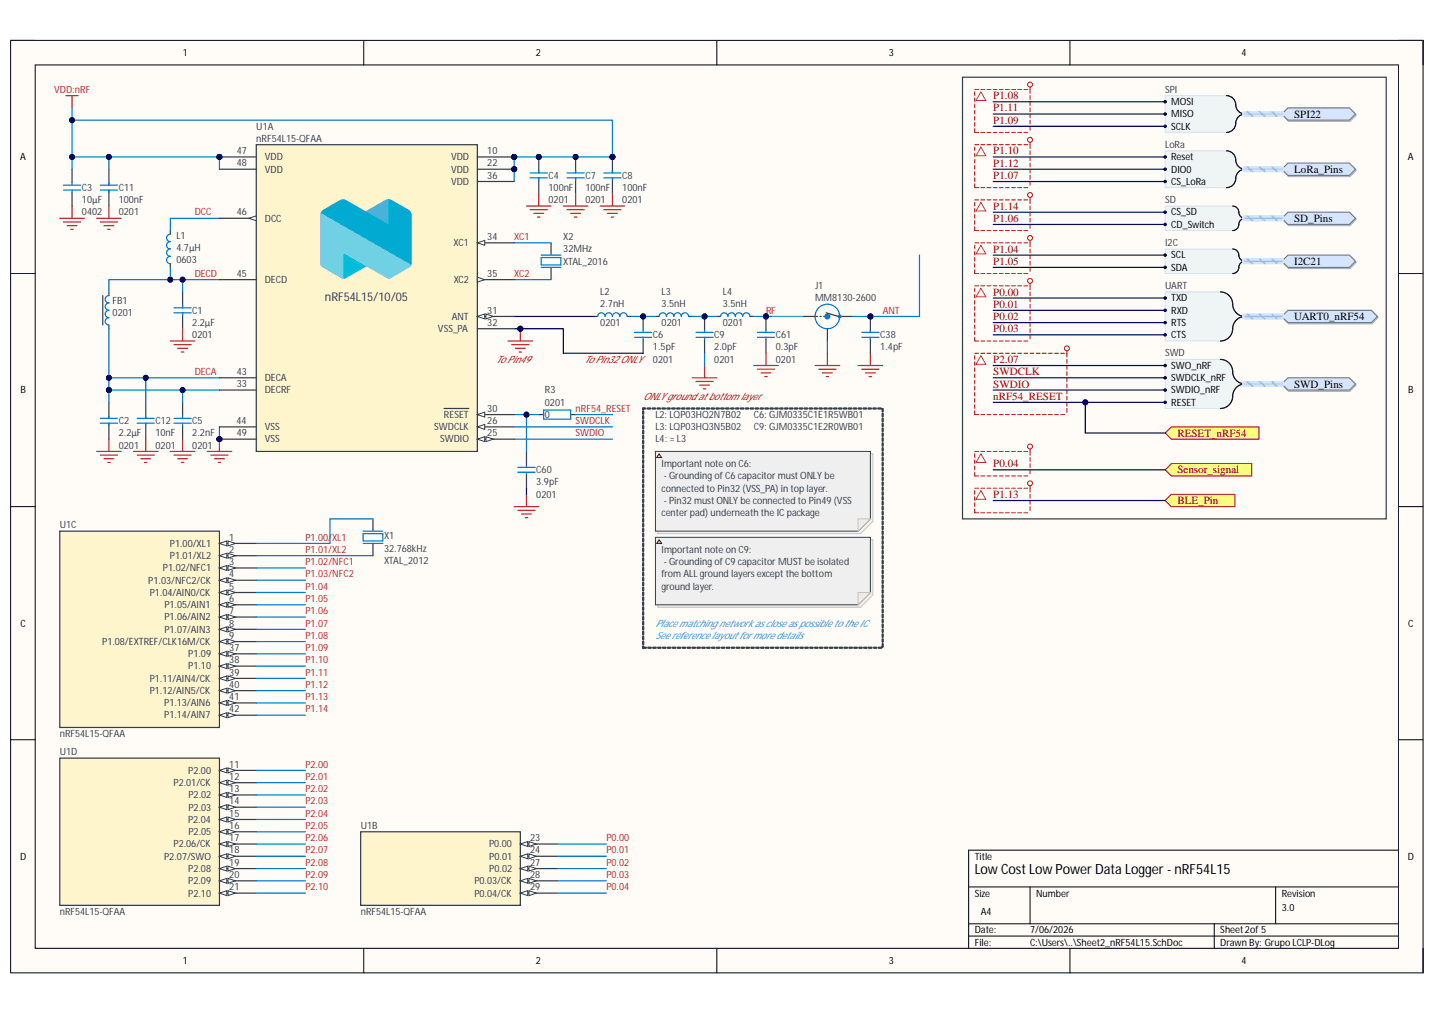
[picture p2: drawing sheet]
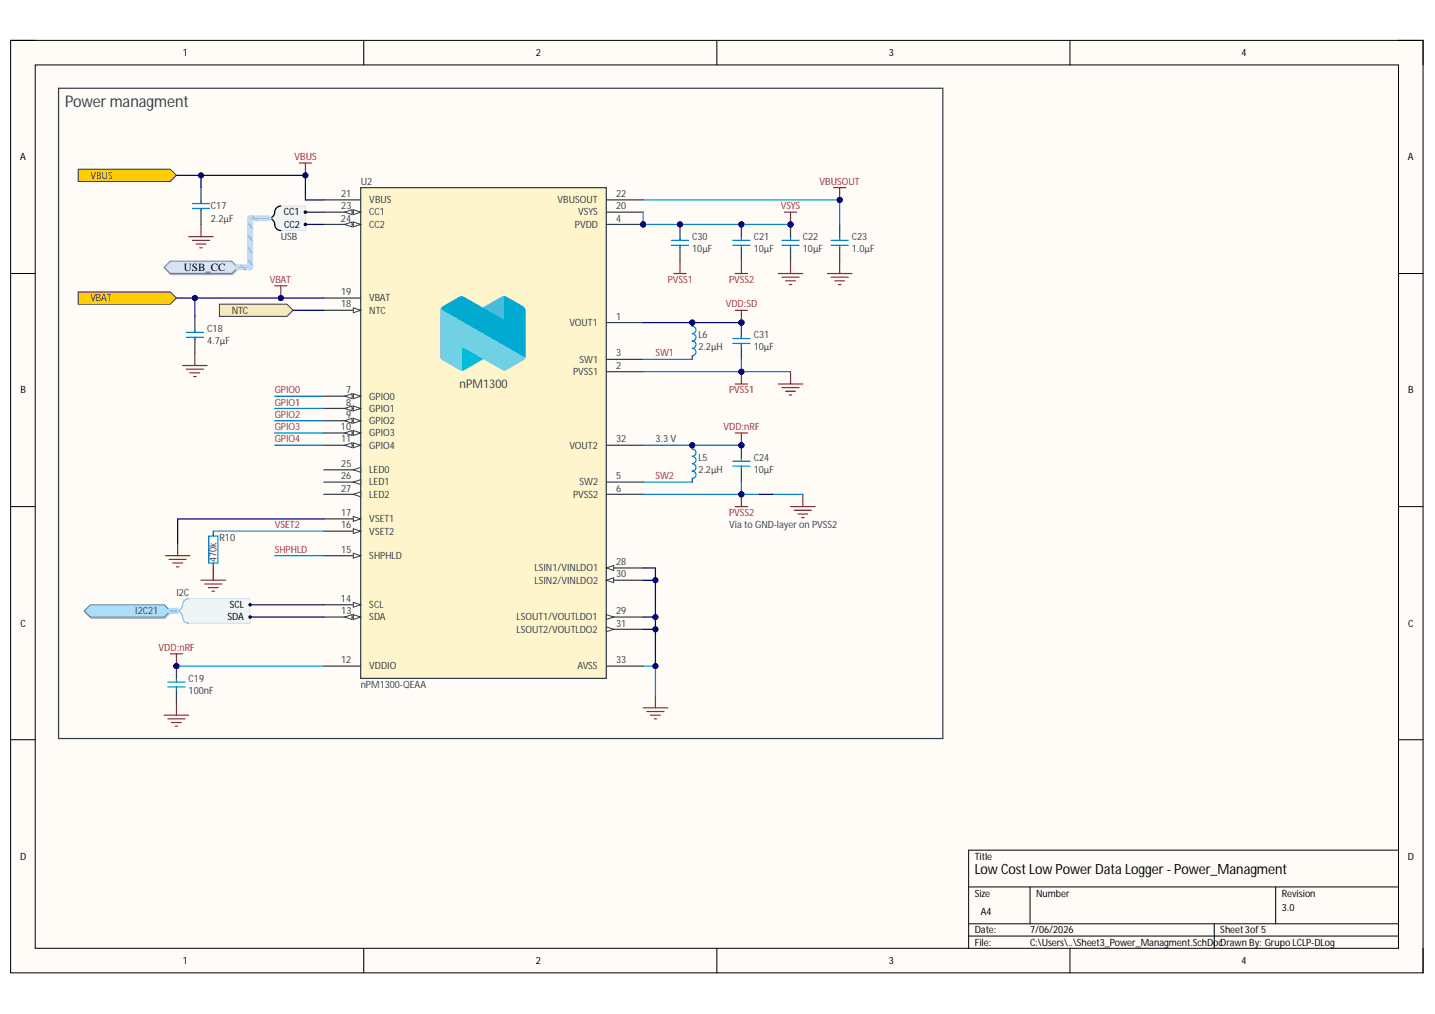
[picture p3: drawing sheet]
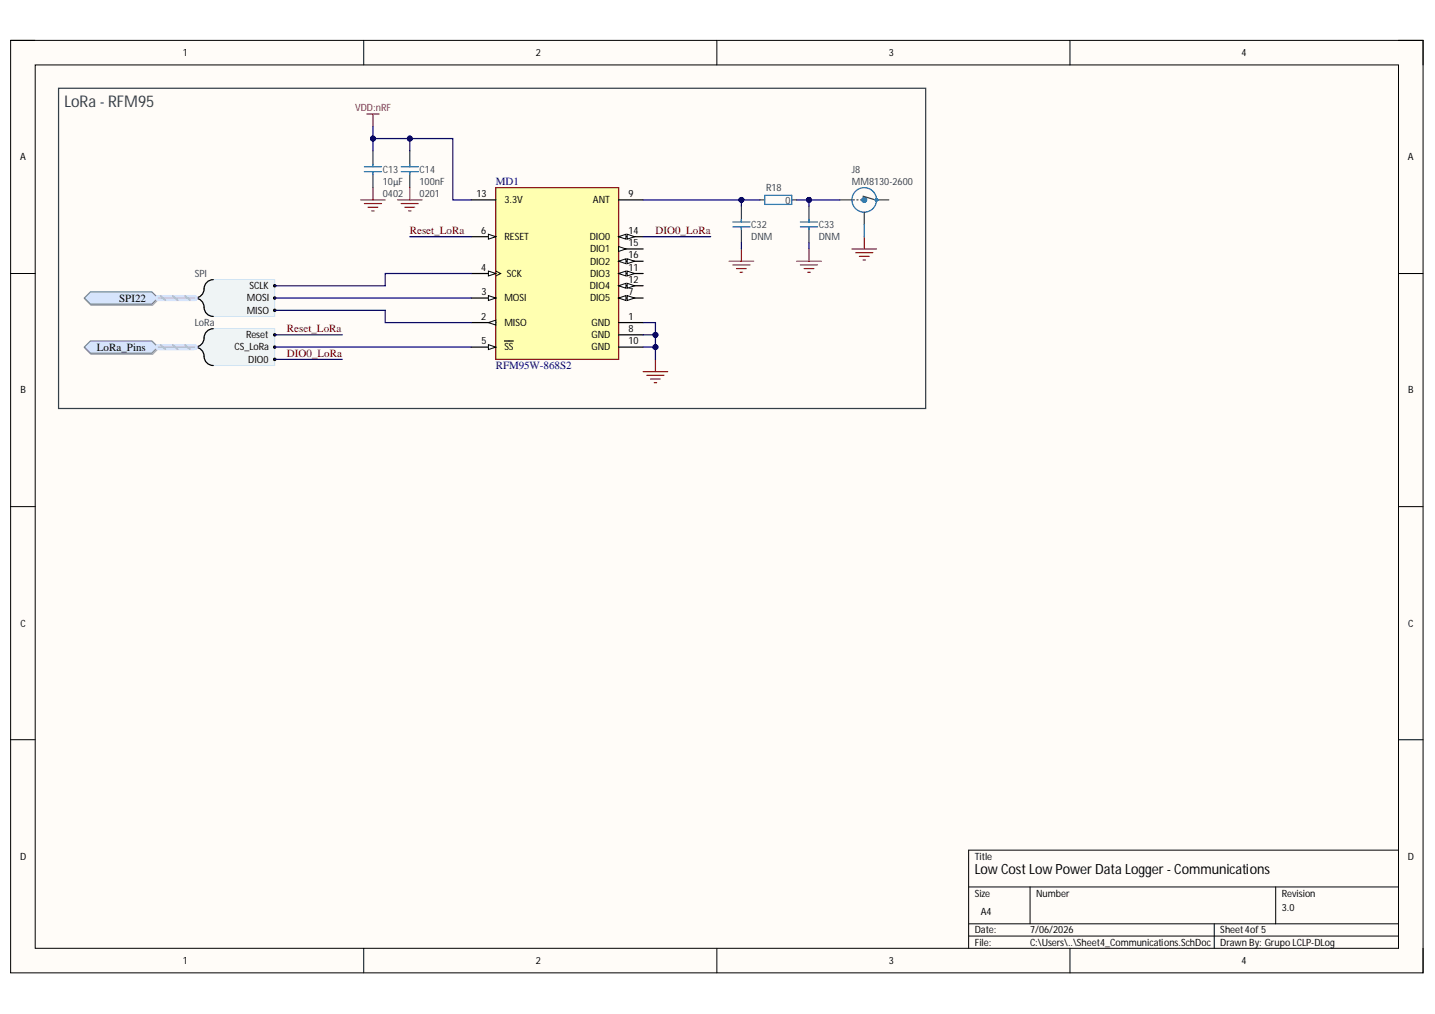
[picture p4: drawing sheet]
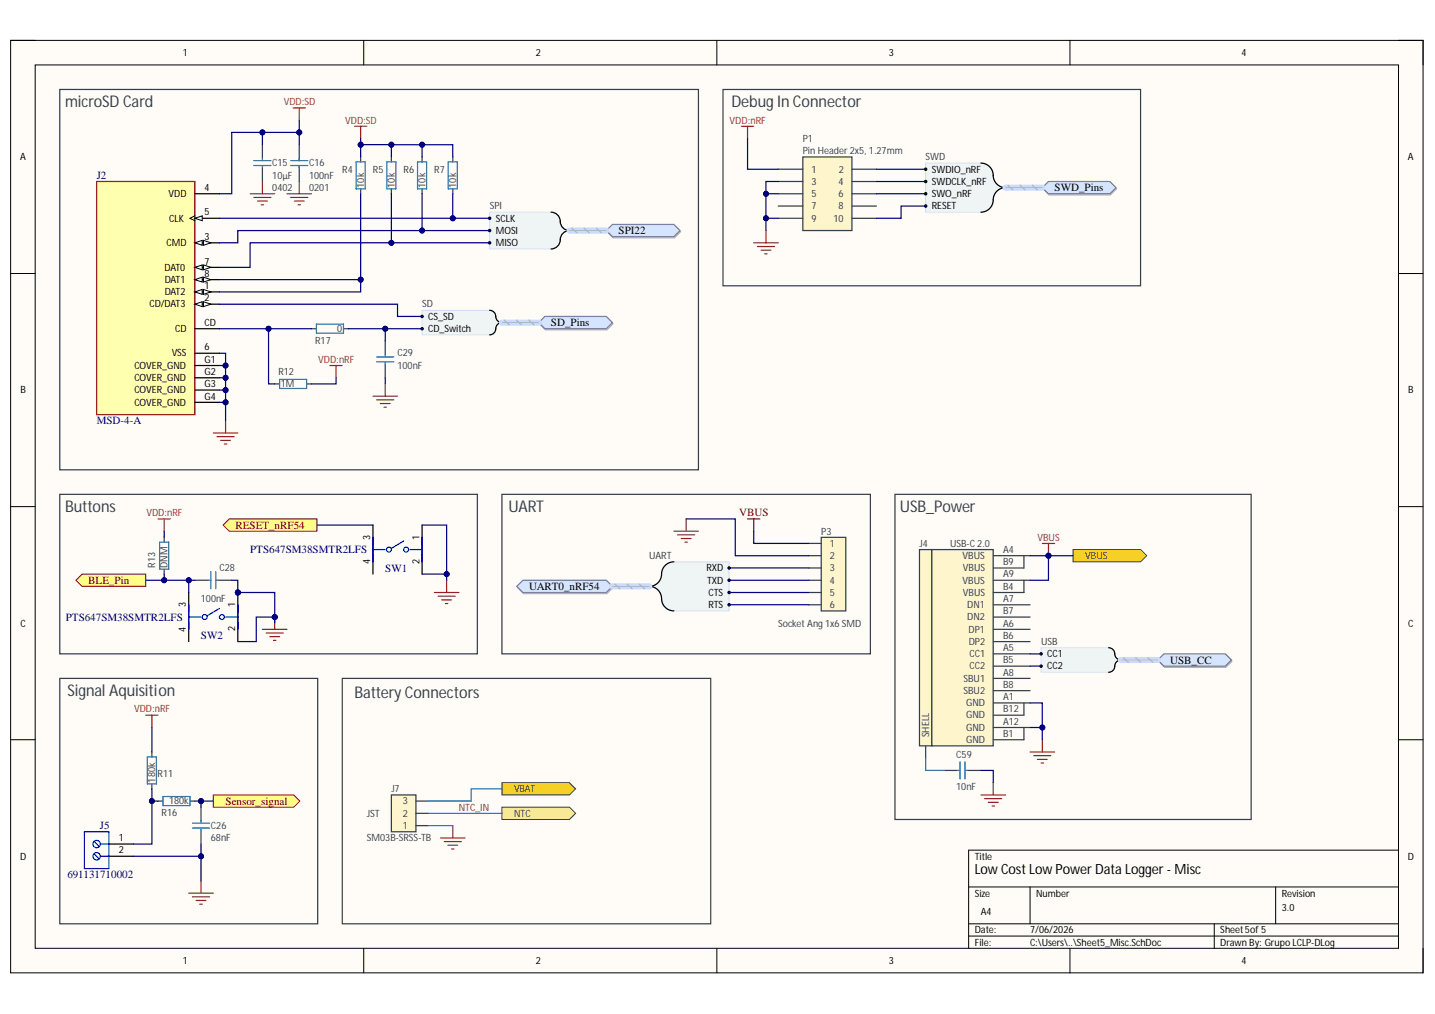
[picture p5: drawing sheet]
# Altium project LCLP_DLog_V7.PrjPcb
5 sheets, 67 parts. Net scope: hierarchical (ports join the sheet entries above them; power ports are global).
Board file: PCBV2.PcbDoc
Sheets:
  Sheet1_Connections.SchDoc
    nRF54L15 = Sheet2_nRF54L15.SchDoc
    PMIC = Sheet3_Power_Managment.SchDoc
    Communications = Sheet4_Communications.SchDoc
    Misc = Sheet5_Misc.SchDoc

## Sheet Sheet1_Connections.SchDoc
size A4; SheetNumber: 1; SheetTotal: 5

### Sub-sheets
Communications = Sheet4_Communications: SPI22 (bidir), LoRa_Pins (bidir), VDD:nRF (in)
Misc = Sheet5_Misc: SWD_Pins (bidir), UART0_nRF54 (bidir), SD_Pins (bidir), RESET_nRF54 (out), SPI22 (bidir), BLE_Pin (out), Sensor_signal (out), USB_CC, NTC (out), VBUS (out), VBAT (out), VDD:nRF (in), VDD:SD (in)
nRF54L15 = Sheet2_nRF54L15: I2C21 (bidir), SPI22 (bidir), LoRa_Pins (bidir), SD_Pins (bidir), UART0_nRF54 (bidir), SWD_Pins (bidir), RESET_nRF54 (in), Sensor_signal (in), BLE_Pin (in), VDD:nRF (in)
PMIC = Sheet3_Power_Managment: I2C21 (bidir), USB_CC, NTC (in), VBUS (in), VBAT (in), VDD:nRF (out), VDD:SD (out)

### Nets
VBAT: sheet PMIC/VBAT, sheet Misc/VBAT
VBUS: sheet PMIC/VBUS, sheet Misc/VBUS
VDD:nRF: sheet nRF54L15/VDD:nRF, sheet PMIC/VDD:nRF, sheet Communications/VDD:nRF, sheet Misc/VDD:nRF
VDD:SD: sheet PMIC/VDD:SD, sheet Misc/VDD:SD
nRF54_RESET: sheet nRF54L15/RESET_nRF54, sheet Misc/RESET_nRF54
NTC_IN: sheet PMIC/NTC, sheet Misc/NTC
P0.04: sheet nRF54L15/Sensor_signal, sheet Misc/Sensor_signal
P1.13: sheet nRF54L15/BLE_Pin, sheet Misc/BLE_Pin

### Buses and harness runs
harness sheet Communications/LoRa_Pins = sheet nRF54L15/LoRa_Pins
harness sheet Communications/SPI22 = sheet Misc/SPI22 = sheet nRF54L15/SPI22
harness sheet Misc/SD_Pins = sheet nRF54L15/SD_Pins
harness sheet Misc/SWD_Pins = sheet nRF54L15/SWD_Pins
harness sheet Misc/UART0_nRF54 = sheet nRF54L15/UART0_nRF54
harness sheet Misc/USB_CC = sheet PMIC/USB_CC
harness sheet nRF54L15/I2C21 = sheet PMIC/I2C21

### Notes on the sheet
- Sheet 1:          Connections
- Sheet 2:          nRF54L15
- Sheet 3:          Power managment
- Sheet 4:          Communications
- Sheet 5:          Misc
- Low Cost Low Power Data Logger - Connections
- 1
- 5
- 3.0
- Grupo LCLP-DLog

## Sheet Sheet2_nRF54L15.SchDoc
size A4; SheetNumber: 2; SheetTotal: 5

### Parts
C1  2.2µF  Footprint Doc: 0201  [CAPC0603X03L_C]
C2  2.2µF  Footprint Doc: 0201  [CAPC0603X03L_C]
C3  10µF  Footprint Doc: 0402  [CAPC1005X04L]
C4  100nF  Footprint Doc: 0201  [CAPC0603X03L_C]
C5  2.2nF  Footprint Doc: 0201  [CAPC0603X03L_C]
C6  1.5pF  Footprint Doc: 0201  [CAPC0603X03L_C]
C7  100nF  Footprint Doc: 0201  [CAPC0603X03L_C]
C8  100nF  Footprint Doc: 0201  [CAPC0603X03L_C]
C9  2.0pF  Footprint Doc: 0201  [CAPC0603X03L_C]
C11  100nF  Footprint Doc: 0201  [CAPC0603X03L_C]
C12  10nF  Footprint Doc: 0201  [CAPC0603X03L_C]
C38  1.4pF  [CAPC0603X03L_C]
C60  3.9pF  Footprint Doc: 0201  [CAPC0603X03L_C]
C61  0.3pF  Footprint Doc: 0201  [CAPC0603X03L_C]
FB1  Footprint Doc: 0201  [INDC0603X03L_C]  (hidden comment: 120R/0.2A)
J1  MM8130-2600  [COAXIAL-SWF]
L1  4.7µH  Footprint Doc: 0603  [INDC1608X06L]
L2  2.7nH  Footprint Doc: 0201  [INDC0603X03L_C]
L3  3.5nH  Footprint Doc: 0201  [INDC0603X03L_C]
L4  3.5nH  Footprint Doc: 0201  [INDC0603X03L_C]
R3  0  Footprint Doc: 0201  [RESC0603X03L_C]
U1  nRF54L15-QFAA  [QFN40P600X600X90-48N]  (parts A,B,C,D of 4)
X1  32.768kHz  [XTAL_2012]
X2  32MHz  Footprint Doc: XTAL_2016  [BT-XTAL_2016]

### Ports
BLE_Pin (in, see Sheet1_Connections[3C], Sheet5_Misc[1C]), I2C21 (harness I2C, see Sheet1_Connections[2B], Sheet3_Power_Managment[1C]), LoRa_Pins (harness LoRa, see Sheet1_Connections[3C], Sheet4_Communications[2B]), RESET_nRF54 (in, see Sheet1_Connections[3C], Sheet5_Misc[1C]), SD_Pins (harness SD, see Sheet1_Connections[3B], Sheet5_Misc[2B]), Sensor_signal (in, see Sheet1_Connections[3C], Sheet5_Misc[1D]), SPI22 (harness SPI, see Sheet1_Connections[3B], Sheet4_Communications[2B], Sheet5_Misc[2A]), SWD_Pins (harness SWD, see Sheet1_Connections[3B], Sheet5_Misc[3A]), UART0_nRF54 (harness UART, see Sheet1_Connections[3B], Sheet5_Misc[2C])

### Harnesses
SPI: MISO, MOSI, SCLK
LoRa: DIO0, Reset, CS_LoRa
SD: CD_Switch, CS_SD
UART: RXD, TXD, RTS, CTS
I2C: SDA, SCL
SWD: SWDIO_nRF, SWDCLK_nRF, SWO_nRF, RESET

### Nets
GND: C1.1 C2.1 C3.1 C4.2 C5.1 C6.1 C7.2 C8.2 C9.1 C11.2 C12.1 C38.1 C60.1 C61.1 J1.2(Shield) U1.32(VSS_PA) U1.44(VSS) U1.49(VSS) X2.2(GND) X2.4(GND)
VDD:nRF: C3.2 C4.1 C7.1 C8.1 C11.1 U1.10(VDD) U1.22(VDD) U1.36(VDD) U1.47(VDD) U1.48(VDD)
ANT: C38.2 J1.3(OUT)
DCC: L1.1 U1.46(DCC)
DECA: C2.2 C5.2 C12.2 FB1.2 U1.33(DECRF) U1.43(DECA)
DECD: C1.2 FB1.1 L1.2 U1.45(DECD)
nRF54_RESET: R3.2 ; port RESET_nRF54, port SWD_Pins.RESET
P0.00: U1.23(P0.00) ; port UART0_nRF54.TXD
P0.01: U1.24(P0.01) ; port UART0_nRF54.RXD
P0.02: U1.27(P0.02) ; port UART0_nRF54.RTS
P0.03: U1.28(P0.03/CK) ; port UART0_nRF54.CTS
P0.04: U1.29(P0.04/CK) ; port Sensor_signal
P1.00/XL1: U1.1(P1.00/XL1) X1.2(out)
P1.01/XL2: U1.2(P1.01/XL2) X1.1(inp)
P1.02/NFC1: U1.3(P1.02/NFC1)
P1.03/NFC2: U1.4(P1.03/NFC2/CK)
P1.04: U1.5(P1.04/AIN0/CK) ; port I2C21.SCL
P1.05: U1.6(P1.05/AIN1) ; port I2C21.SDA
P1.06: U1.7(P1.06/AIN2) ; port SD_Pins.CD_Switch
P1.07: U1.8(P1.07/AIN3) ; port LoRa_Pins.CS_LoRa
P1.08: U1.9(P1.08/EXTREF/CLK16M/CK) ; port SPI22.MOSI
P1.09: U1.37(P1.09) ; port SPI22.SCLK
P1.10: U1.38(P1.10) ; port LoRa_Pins.Reset
P1.11: U1.39(P1.11/AIN4/CK) ; port SPI22.MISO
P1.12: U1.40(P1.12/AIN5/CK) ; port LoRa_Pins.DIO0  [project net DIO0_LoRa]
P1.13: U1.41(P1.13/AIN6) ; port BLE_Pin
P1.14: U1.42(P1.14/AIN7) ; port SD_Pins.CS_SD
P2.00: U1.11(P2.00)
P2.01: U1.12(P2.01/CK)
P2.02: U1.13(P2.02)
P2.03: U1.14(P2.03)
P2.04: U1.15(P2.04)
P2.05: U1.16(P2.05)
P2.06: U1.17(P2.06/CK)
P2.07: U1.18(P2.07/SWO) ; port SWD_Pins.SWO_nRF
P2.08: U1.19(P2.08)
P2.09: U1.20(P2.09)
P2.10: U1.21(P2.10)
RF: C61.2 J1.1(IN) L4.2
SWDCLK: U1.26(SWDCLK) ; port SWD_Pins.SWDCLK_nRF
SWDIO: U1.25(SWDIO) ; port SWD_Pins.SWDIO_nRF
XC1: U1.34(XC1) X2.1(inp)
XC2: U1.35(XC2) X2.3(out)
NetC6_2: C6.2 L2.2 L3.1
NetC9_2: C9.2 L3.2 L4.1
NetC60_2: C60.2 R3.1 U1.30(~{RESET})
NetL2_1: L2.1 U1.31(ANT)

### Layout directives
net class BUTTONS: nRF54_RESET, P0.00, P0.01, P0.02, P0.03, P0.04, P1.04, P1.05, P1.06, P1.07, P1.08, P1.09, P1.10, P1.11, P1.12, P1.13, P1.14, P2.07, SWDCLK, SWDIO

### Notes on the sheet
- (near U1) To Pin49
- (near C6) To Pin32 ONLY
- ONLY ground at bottom layer
- L2: LQP03HQ2N7B02
- L3: LQP03HQ3N5B02
- L4: = L3
- C6: GJM0335C1E1R5WB01
- C9: GJM0335C1E2R0WB01
- Important note on C6:
  - Grounding of C6 capacitor must ONLY be connected to Pin32 (VSS_PA) in top layer.
  - Pin32 must ONLY be connected to Pin49 (VSS center pad) underneath the IC package
- Place matching network as close as possible to the IC
- Important note on C9:
  - Grounding of C9 capacitor MUST be isolated from ALL ground layers except the bottom ground layer.
- See reference layout for more details
- Low Cost Low Power Data Logger - nRF54L15
- 2
- 5
- 3.0
- Grupo LCLP-DLog

## Sheet Sheet3_Power_Managment.SchDoc
size A4; SheetNumber: 3; SheetTotal: 5

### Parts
C17  2.2µF  [CAPC1005X04L]
C18  4.7µF  [CAPC1608X06L]
C19  100nF  [CAPC0603X03L_C]
C21  10µF  [CAPC1608X06L]
C22  10µF  [CAPC1608X06L]
C23  1.0µF  [CAPC1608X06L]
C24  10µF  [CAPC1608X06L]
C30  10µF  [CAPC1608X06L]
C31  10µF  [CAPC1608X06L]
L5  2.2µH  [INDC2016X10N]
L6  2.2µH  [INDC2016X10N]
R10  470k  [RESC0603X03L_C]
U2  nPM1300-QEAA  [Nordic_QFN50P500X500X90-33N]

### Ports
I2C21 (harness I2C, see Sheet1_Connections[2B], Sheet2_nRF54L15[4A]), NTC (in, see Sheet1_Connections[2B], Sheet5_Misc[2D]), USB_CC (harness USB, see Sheet1_Connections[2B], Sheet5_Misc[4C]), VBAT (in, see Sheet1_Connections[2B], Sheet5_Misc[2D]), VBUS (in, see Sheet1_Connections[2B], Sheet5_Misc[4C])

### Harnesses
I2C: SDA, SCL
USB: CC2, CC1

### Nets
GND: C17.1 C18.1 C19.2 C21.1 C22.1 C23.1 C24.1 C30.1 C31.1 R10.2 U2.2(PVSS1) U2.6(PVSS2) U2.17(VSET1) U2.28(LSIN1/VINLDO1) U2.29(LSOUT1/VOUTLDO1) U2.30(LSIN2/VINLDO2) U2.31(LSOUT2/VOUTLDO2) U2.33(AVSS)  [also labelled PVSS1, PVSS2]
VBAT: C18.2 U2.19(VBAT) ; port VBAT
VBUS: C17.2 U2.21(VBUS) ; port VBUS
VBUSOUT: C23.2 U2.22(VBUSOUT)
VDD:nRF: C19.1 C24.2 L5.1 U2.12(VDDIO) U2.32(VOUT2)
VDD:SD: C31.2 L6.1 U2.1(VOUT1)
VSYS: C21.2 C22.2 C30.2 U2.4(PVDD) U2.20(VSYS)
GPIO0: U2.7(GPIO0)
GPIO1: U2.8(GPIO1)
GPIO2: U2.9(GPIO2)
GPIO3: U2.10(GPIO3)
GPIO4: U2.11(GPIO4)
NTC_IN: U2.18(NTC) ; port NTC
P1.04: U2.14(SCL) ; port I2C21.SCL
P1.05: U2.13(SDA) ; port I2C21.SDA
SHPHLD: U2.15(SHPHLD)
SW1: L6.2 U2.3(SW1)
SW2: L5.2 U2.5(SW2)
VSET2: R10.1 U2.16(VSET2)
NetJ4_A5: U2.23(CC1) ; port USB_CC.CC1
NetJ4_B5: U2.24(CC2) ; port USB_CC.CC2

Not connected (* = marked no-connect by the designer): U2 25(LED0) 26(LED1) 27(LED2)

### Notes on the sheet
- Power managment
- (near L5) 3.3 V
- Via to GND-layer on PVSS2
- Low Cost Low Power Data Logger - Power_Managment
- 3
- 5
- 3.0
- Grupo LCLP-DLog

## Sheet Sheet4_Communications.SchDoc
size A4; SheetNumber: 4; SheetTotal: 5

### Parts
C13  10µF  Footprint Doc: 0402  [CAPC1005X04L]
C14  100nF  Footprint Doc: 0201  [CAPC0603X03L_C]
C32  DNM  [CAPC1005X04L_DNM]
C33  DNM  [CAPC1005X04L_DNM]
J8  MM8130-2600  [COAXIAL-SWF]
MD1  RFM95W-868S2  [FP-RFM95W-868S2-MFG]
R18  0  [RESC1005X04L]

### Blocks framed on the sheet
LoRa - RFM95: C13 C14 C32 C33 J8 MD1 R18

### Ports
LoRa_Pins (harness LoRa, see Sheet1_Connections[3C], Sheet2_nRF54L15[4A]), SPI22 (harness SPI, see Sheet1_Connections[3B], Sheet2_nRF54L15[4A], Sheet5_Misc[2A])

### Harnesses
SPI: MISO, MOSI, SCLK
LoRa: DIO0, Reset, CS_LoRa

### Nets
GND: C13.1 C14.2 C32.1 C33.1 J8.2(Shield) MD1.1(GND) MD1.8(GND) MD1.10(GND)
VDD:nRF: C13.2 C14.1 MD1.13(3.3V)
DIO0_LoRa: MD1.14(DIO0) ; port LoRa_Pins.DIO0
P1.07: MD1.5(~{SS}) ; port LoRa_Pins.CS_LoRa
P1.08: MD1.3(MOSI) ; port SPI22.MOSI
P1.09: MD1.4(SCK) ; port SPI22.SCLK
P1.11: MD1.2(MISO) ; port SPI22.MISO
Reset_LoRa: MD1.6(RESET) ; port LoRa_Pins.Reset  [project net P1.10]
NetC32_2: C32.2 MD1.9(ANT) R18.2
NetC33_2: C33.2 J8.1(IN) R18.1

Not connected (* = marked no-connect by the designer): J8 3(OUT); MD1 7(DIO5) 11(DIO3) 12(DIO4) 15(DIO1) 16(DIO2)

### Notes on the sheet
- Low Cost Low Power Data Logger - Communications
- 4
- 5
- 3.0
- Grupo LCLP-DLog

## Sheet Sheet5_Misc.SchDoc
size A4; SheetNumber: 5; SheetTotal: 5

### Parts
C15  10µF  Footprint Doc: 0402  [CAPC1005X04L]
C16  100nF  Footprint Doc: 0201  [CAPC0603X03L_C]
C26  68nF  [CAPC1608X06L]
C28  100nF  [CAPC1608X06L]
C29  100nF  [CAPC1608X06L]
C59  10nF  [CAPC1608X06L]
J2  MSD-4-A  [CUI_MSD-4-A]
J4  USB-C 2.0  [SD-80259-001]
J5  691131710002  [691131710002]
J7  HDR-3, 1mm  [SM03B-SRSS-TB]  (value not drawn)
P1  Pin Header 2x5, 1.27mm  [HDR_2x5-SMD-1.27mm-K]
P3  Socket Ang 1x6 SMD  [SOCKET_1x6_SMD-ANG]
R4  10k  [RESC0603X03L_C]
R5  10k  [RESC0603X03L_C]
R6  10k  [RESC0603X03L_C]
R7  10k  [RESC0603X03L_C]
R11  180k  [RESC1005X04L]
R12  1M  [RESC1005X04L]
R13  DNM  [RESC1005X04L_NC]
R16  180k  [RESC1005X04L]
R17  0  [RESC1005X04L]
SW1  PTS647SM38SMTR2LFS  [FP-PTS647SM38SMTR2LFS-MFG]
SW2  PTS647SM38SMTR2LFS  [FP-PTS647SM38SMTR2LFS-MFG]

### Blocks framed on the sheet
microSD Card: C15 C16 C29 J2 R4-R7 R12 R17
Debug In Connector: P1
Buttons: C28 R13 SW1 SW2
UART: P3
USB_Power: C59 J4
Signal Aquisition: C26 J5 R11 R16
Battery Connectors: J7

### Ports
BLE_Pin (out, see Sheet1_Connections[4C], Sheet2_nRF54L15[4B]), NTC (out, see Sheet1_Connections[4C], Sheet3_Power_Managment[1B]), RESET_nRF54 (out, see Sheet1_Connections[4C], Sheet2_nRF54L15[4B]), SD_Pins (harness SD, see Sheet1_Connections[4B], Sheet2_nRF54L15[4A]), Sensor_signal (out, see Sheet1_Connections[4C], Sheet2_nRF54L15[4B]), SPI22 (harness SPI, see Sheet1_Connections[4B], Sheet2_nRF54L15[4A], Sheet4_Communications[2B]), SWD_Pins (harness SWD, see Sheet1_Connections[4B], Sheet2_nRF54L15[4B]), UART0_nRF54 (harness UART, see Sheet1_Connections[4B], Sheet2_nRF54L15[4B]), USB_CC (harness USB, see Sheet1_Connections[4C], Sheet3_Power_Managment[1A]), VBAT (out, see Sheet1_Connections[4C], Sheet3_Power_Managment[1B]), VBUS (out, see Sheet1_Connections[4C], Sheet3_Power_Managment[1A])

### Harnesses
SD: CS_SD, CD_Switch
UART: RXD, TXD, RTS, CTS
SPI: MISO, MOSI, SCLK
SWD: SWDIO_nRF, SWDCLK_nRF, SWO_nRF, RESET
USB: CC2, CC1

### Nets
GND: C15.1 C16.2 C26.1 C28.1 C29.1 C59.2 J2.6(VSS) J2.G1(COVER_GND) J2.G2(COVER_GND) J2.G3(COVER_GND) J2.G4(COVER_GND) J4.A1(GND) J4.A12(GND) J5.2 J7.1 P1.3 P1.5 P1.9 P3.2 SW1.1 SW1.2 SW2.1 SW2.2
VBAT: J7.3 ; port VBAT
VBUS: J4.A4(VBUS) J4.A9(VBUS) P3.1 ; port VBUS
VDD:nRF: P1.1 R11.2 R12.2 R13.2
VDD:SD: C15.2 C16.1 J2.4(VDD) R4.1 R5.1 R6.1 R7.1
nRF54_RESET: P1.10 SW1.3 ; port RESET_nRF54, port SWD_Pins.RESET
NTC_IN: J7.2 ; port NTC
P0.00: P3.4 ; port UART0_nRF54.TXD
P0.01: P3.3 ; port UART0_nRF54.RXD
P0.02: P3.6 ; port UART0_nRF54.RTS
P0.03: P3.5 ; port UART0_nRF54.CTS
P0.04: C26.2 R16.1 ; port Sensor_signal
P1.06: C29.2 R17.1 ; port SD_Pins.CD_Switch
P1.08: J2.3(CMD) R6.2 ; port SPI22.MOSI
P1.09: J2.5(CLK) R7.2 ; port SPI22.SCLK
P1.11: J2.7(DAT0) R5.2 ; port SPI22.MISO
P1.13: C28.2 R13.1 SW2.3 ; port BLE_Pin
P1.14: J2.2(CD/DAT3) ; port SD_Pins.CS_SD
P2.07: P1.6 ; port SWD_Pins.SWO_nRF
SWDCLK: P1.4 ; port SWD_Pins.SWDCLK_nRF
SWDIO: P1.2 ; port SWD_Pins.SWDIO_nRF
NetC59_1: C59.1 J4.SHLD(SHELL)
NetJ2_1: J2.1(DAT2) J2.8(DAT1) R4.2
NetJ2_CD: J2.CD R12.1 R17.2
NetJ4_A5: J4.A5(CC1) ; port USB_CC.CC1
NetJ4_B5: J4.B5(CC2) ; port USB_CC.CC2
NetJ5_1: J5.1 R11.1 R16.2

Not connected (* = marked no-connect by the designer): J4 A6(DP1) A7(DN1) A8(SBU1) B6(DP2) B7(DN2) B8(SBU2); P1 7 8; SW1 4; SW2 4

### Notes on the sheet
- (near J7) JST
- Low Cost Low Power Data Logger - Misc
- 5
- 3.0
- Grupo LCLP-DLog

## Nets that join several sheets
GND: Sheet2_nRF54L15 (20 pins), Sheet3_Power_Managment (18 pins), Sheet4_Communications (8 pins), Sheet5_Misc (23 pins)
VBAT: Sheet3_Power_Managment (C18.2 U2.19), Sheet5_Misc (J7.3)
VBUS: Sheet3_Power_Managment (C17.2 U2.21), Sheet5_Misc (J4.A4 J4.A9 P3.1)
VDD:nRF: Sheet2_nRF54L15 (10 pins), Sheet3_Power_Managment (5 pins), Sheet4_Communications (C13.2 C14.1 MD1.13), Sheet5_Misc (P1.1 R11.2 R12.2 R13.2)
VDD:SD: Sheet3_Power_Managment (C31.2 L6.1 U2.1), Sheet5_Misc (7 pins)
DIO0_LoRa: Sheet2_nRF54L15 (U1.40), Sheet4_Communications (MD1.14)
NetJ4_A5: Sheet3_Power_Managment (U2.23), Sheet5_Misc (J4.A5)
NetJ4_B5: Sheet3_Power_Managment (U2.24), Sheet5_Misc (J4.B5)
nRF54_RESET: Sheet2_nRF54L15 (R3.2), Sheet5_Misc (P1.10 SW1.3)
NTC_IN: Sheet3_Power_Managment (U2.18), Sheet5_Misc (J7.2)
P0.00: Sheet2_nRF54L15 (U1.23), Sheet5_Misc (P3.4)
P0.01: Sheet2_nRF54L15 (U1.24), Sheet5_Misc (P3.3)
P0.02: Sheet2_nRF54L15 (U1.27), Sheet5_Misc (P3.6)
P0.03: Sheet2_nRF54L15 (U1.28), Sheet5_Misc (P3.5)
P0.04: Sheet2_nRF54L15 (U1.29), Sheet5_Misc (C26.2 R16.1)
P1.04: Sheet2_nRF54L15 (U1.5), Sheet3_Power_Managment (U2.14)
P1.05: Sheet2_nRF54L15 (U1.6), Sheet3_Power_Managment (U2.13)
P1.06: Sheet2_nRF54L15 (U1.7), Sheet5_Misc (C29.2 R17.1)
P1.07: Sheet2_nRF54L15 (U1.8), Sheet4_Communications (MD1.5)
P1.08: Sheet2_nRF54L15 (U1.9), Sheet4_Communications (MD1.3), Sheet5_Misc (J2.3 R6.2)
P1.09: Sheet2_nRF54L15 (U1.37), Sheet4_Communications (MD1.4), Sheet5_Misc (J2.5 R7.2)
P1.10: Sheet2_nRF54L15 (U1.38), Sheet4_Communications (MD1.6)
P1.11: Sheet2_nRF54L15 (U1.39), Sheet4_Communications (MD1.2), Sheet5_Misc (J2.7 R5.2)
P1.13: Sheet2_nRF54L15 (U1.41), Sheet5_Misc (C28.2 R13.1 SW2.3)
P1.14: Sheet2_nRF54L15 (U1.42), Sheet5_Misc (J2.2)
P2.07: Sheet2_nRF54L15 (U1.18), Sheet5_Misc (P1.6)
SWDCLK: Sheet2_nRF54L15 (U1.26), Sheet5_Misc (P1.4)
SWDIO: Sheet2_nRF54L15 (U1.25), Sheet5_Misc (P1.2)
